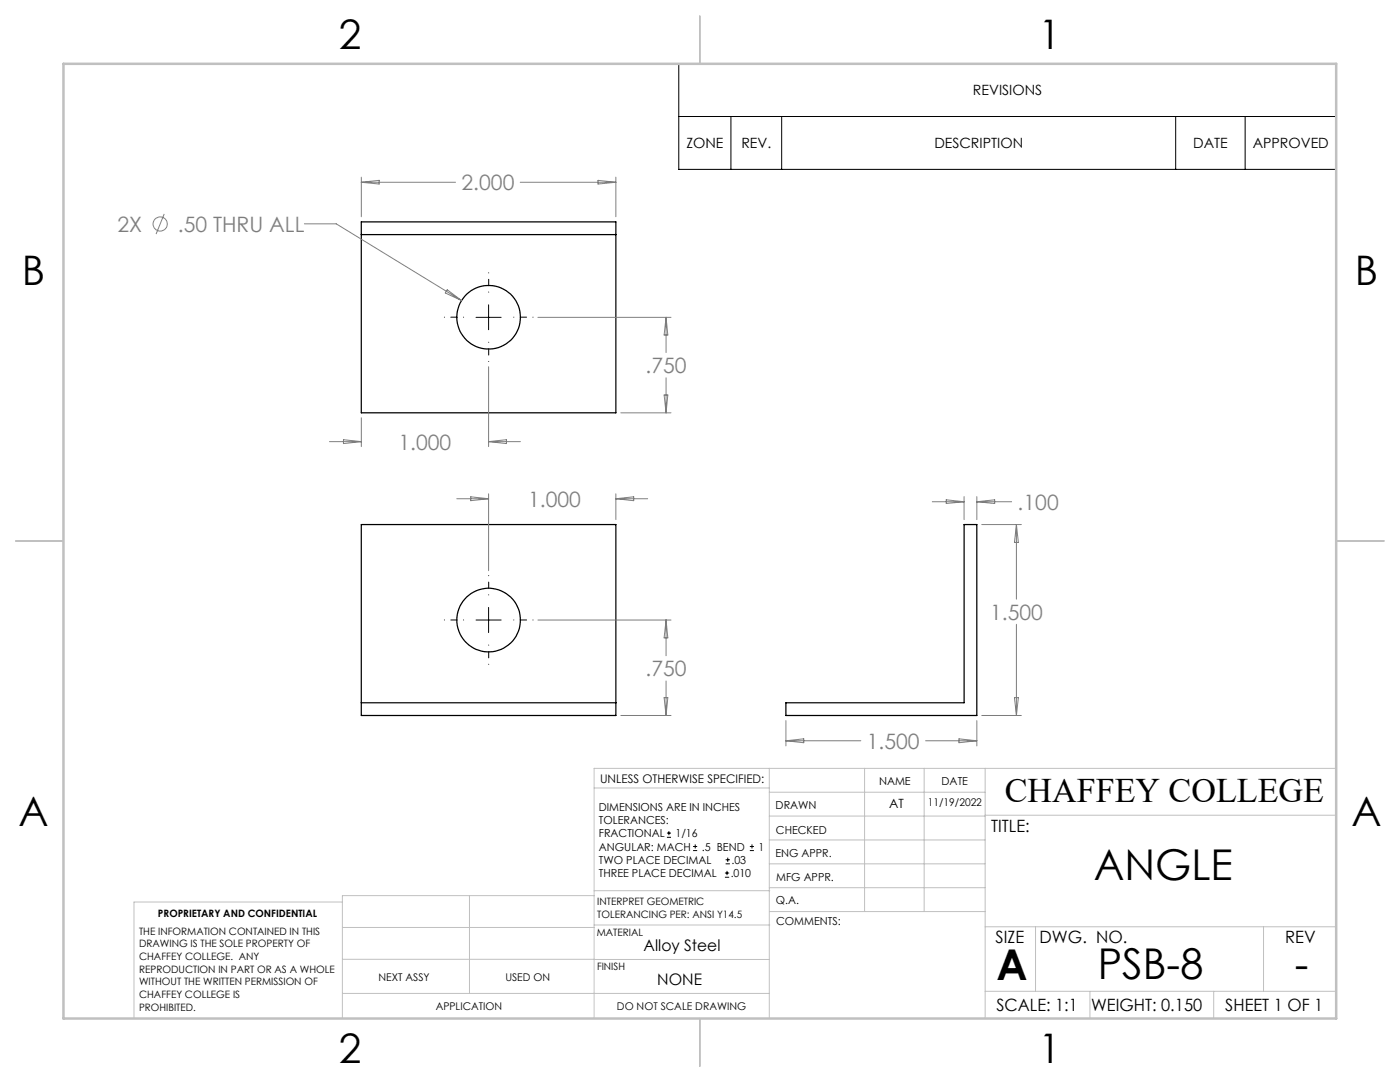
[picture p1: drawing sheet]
<svg xmlns="http://www.w3.org/2000/svg" width="279mm" height="216mm" viewBox="0 0 279 216" stroke-linecap="round" stroke-linejoin="round" font-family="sans-serif">
<g fill="none" stroke="#000" stroke-width=".25">
<path d="M72.1 44.3h50.8v38.1h-50.8zM72.1 46.8h50.8M72.1 104.7h50.8v38.1h-50.8zM72.1 140.2h50.8M156.8 140.2h35.6v-35.5h2.5v38.1h-38.1z"/>
<circle cx="97.5" cy="63.3" r="6.4"/>
<circle cx="97.5" cy="123.7" r="6.3"/>
</g>
<g fill="none" stroke="#808080" stroke-width=".2">
<path d="M72.1 35.3v8M72.1 36.4h18.8M72.1 36.4l3.6-.4v.7zM103.8 36.4h19.1M119.3 36l3.6 .4-3.6 .3zM122.9 35.3v8M32.8 42.7l-1.6 4M60.7 44.7h6.4l25 15.3M89.3 57.8l2.8 2.2-3.2-1.5zM97.5 73.2v15.9M107.4 63.3h26.5M132.5 78.8h.8l-.4 3.6z"/>
<path d="M132.9 63.3v7M132.9 75.4v7M132.9 63.3l.4 3.6h-.8zM65.8 88.1h6.3M68.5 87.7l3.6 .4-3.6 .4zM72.1 83.4v5.7M91.2 99.5h6.3M93.9 99.1l3.6 .4-3.6 .4zM97.5 98.5v15.4M97.5 88.1h6.4M97.5 88.1l3.6-.4v.8zM122.9 98.5v5.2"/>
<path d="M122.9 99.5h6.4M122.9 99.5l3.6-.4v.8zM123.9 82.4h10M188.8 99.7l3.6 .4-3.6 .4zM192.4 99.1v4.6M194.9 99.1v4.6M186.1 100.1h6.3M194.9 100.1h7M194.9 100.1l3.6-.4v.8zM195.9 104.7h7.9M202.8 104.7v14.9M202.8 104.7l.4 3.5h-.7z"/>
<path d="M107.4 123.7h26.5M132.5 139.2h.8l-.4 3.6zM132.9 123.7v7.1M132.9 135.9v6.9M132.9 123.7l.4 3.6h-.8zM202.5 139.2h.7l-.4 3.6zM202.8 124.6v18.2M123.9 142.8h10M156.8 143.8v5M156.8 147.8h15M156.8 147.8l3.6-.4v.8zM184.7 147.8h10.2"/>
<path d="M191.4 147.4l3.5 .4-3.5 .4zM194.9 143.8v5M195.9 142.8h7.9"/>
<circle cx="32" cy="44.7" r="1.41"/>
</g>
<g fill="none" stroke="#000" stroke-width=".2">
<path d="M135.5 12.7h131.2v21.1h-131.2zM135.5 23.2h131.2M145.9 23.2v10.6M156 23.2v10.6M234.6 23.2v10.6M248.5 23.2v10.6M95 63.3h5M97.5 60.8v5M95 123.7h5M97.5 121.2v5M133.1 167.1h.8M133.1 166.2h.8"/>
<path d="M133.5 165.8v.9M138.3 169.7h.8M138.3 168.9h.8M138.7 168.5v.8M144.7 175h.8M144.7 174.2h.8M144.8 172.4h.9M144.8 171.6h.9M145.1 173.8v.8M145.2 171.1v.9M149.6 169.7h.9M149.6 168.9h.9"/>
<path d="M150.1 168.5v.8"/>
</g>
<path d="M97.5 58.3v-3.9M92.5 63.3h-3.8M97.5 68.3v3.8M102.5 63.3h3.9M97.5 118.7v-3.8M92.5 123.7h-3.8M97.5 128.7v3.9M102.5 123.7h3.9" fill="none" stroke="#000" stroke-width=".2" stroke-dasharray="15.2 1.3 1.3 1.3" stroke-dashoffset="15.2"/>
<g fill="none" stroke="#c0c0c0" stroke-width=".2">
<path d="M118.6 157.2h34.9M153.5 153.3v49.9M153.5 158.1h43.1M172.5 153.3v28.6M184.4 153.3v28.6M196.6 153.3v49.9M266.7 153.3h-148.1v49.9M68.3 180h-41.6v23.2M93.7 178.7v19.5M118.6 178.7h-50.3v24.5M118.6 177.7h35M153.5 167.6h43.1"/>
<path d="M153.5 162.8h43.1M153.5 172.4h43.1M153.5 177.1h43.1M196.6 162.7h70.1M68.3 198.2h85.2M68.3 191.4l85.2 .1M68.3 185.1h50.3M118.6 184.6h35M153.6 181.9h43M196.6 197.8h70.1M196.6 184.9h70.1M206.7 184.9v12.9"/>
<path d="M217.5 197.8v5.4M242.2 197.8v5.4M252.2 184.9v12.9"/>
</g>
<path d="M139.7 3.2v9.5M3.1 107.9h9.6M266.7 107.9h9.5M139.7 203.2v9.6" fill="none" stroke="#c0c0c0" stroke-width=".25"/>
<path d="M12.7 12.7h254v190.5h-254z" fill="none" stroke="#c0c0c0" stroke-width=".5"/>
<g font-size="8.5">
<text x="218.3" y="175.5">ANGLE</text>
<text x="198.9" y="195.5">A</text>
<text x="219.1" y="195.4">PSB-8</text>
<text x="258.4" y="195.4">-</text>
</g>
<g font-size="8.1">
<text x="67.6" y="9.7">2</text>
<text x="207.3" y="9.7">1</text>
<text x="4.4" y="57">B</text>
<text x="270.4" y="57">B</text>
<text x="3.7" y="164.9">A</text>
<text x="269.7" y="164.9">A</text>
<text x="67.6" y="212.2">2</text>
<text x="207.3" y="212.2">1</text>
</g>
<text font-size="6.9" x="200.5" y="160.1">CHAFFEY COLLEGE</text>
<g font-size="4.2" fill="#808080">
<text x="92.1" y="37.9">2.000</text>
<text x="23.4" y="46.2">2X</text>
<text x="35.5" y="46.2">.50 THRU ALL</text>
<text x="128.8" y="74.4">.750</text>
<text x="79.5" y="89.7">1.000</text>
<text x="105.4" y="101.1">1.000</text>
<text x="203.1" y="101.7">.100</text>
<text x="197.6" y="123.6">1.500</text>
<text x="128.8" y="135">.750</text>
<text x="173" y="149.4">1.500</text>
</g>
<g font-size="3.4">
<text x="197.8" y="166">TITLE:</text>
<text x="198.7" y="188.1">SIZE</text>
<text x="207.5" y="188.1">DWG. NO.</text>
<text x="256.5" y="188.2">REV</text>
<text x="198.8" y="201.7">SCALE: 1:1</text>
<text x="217.7" y="201.8">WEIGHT: 0.150</text>
<text x="244.5" y="201.7">SHEET 1 OF 1</text>
</g>
<g font-size="3.2">
<text x="128.5" y="189.8">Alloy Steel</text>
<text x="131.2" y="196.6">NONE</text>
</g>
<g font-size="2.8">
<text x="194.2" y="19">REVISIONS</text>
<text x="137" y="29.6">ZONE</text>
<text x="148" y="29.6">REV.</text>
<text x="186.5" y="29.6">DESCRIPTION</text>
<text x="238.1" y="29.6">DATE</text>
<text x="250" y="29.6">APPROVED</text>
</g>
<text font-size="2.5" x="177.5" y="161.3">AT</text>
<text font-size="2.4" x="119.8" y="156.2">UNLESS OTHERWISE SPECIFIED:</text>
<g font-size="2.2">
<text x="119.5" y="161.8">DIMENSIONS ARE IN INCHES</text>
<text x="154.8" y="161.4">DRAWN</text>
<text x="175.4" y="156.6">NAME</text>
<text x="187.9" y="156.7">DATE</text>
<text x="119.5" y="164.4">TOLERANCES:</text>
<text x="119.5" y="167.1">FRACTIONAL</text>
<text x="134.8" y="167.1">1/16</text>
<text x="154.9" y="166.3">CHECKED</text>
<text x="119.5" y="172.4">TWO PLACE DECIMAL</text>
<text x="119.5" y="169.7">ANGULAR: MACH</text>
<text x="140.1" y="169.7">.5 BEND</text>
<text x="146" y="172.4">.03</text>
<text x="151.4" y="169.7">1</text>
<text x="154.8" y="171">ENG APPR.</text>
<text x="119.5" y="175">THREE PLACE DECIMAL</text>
<text x="145.8" y="175">.010</text>
<text x="154.9" y="175.7">MFG APPR.</text>
<text x="154.9" y="180.4">Q.A.</text>
<text x="154.9" y="184.6">COMMENTS:</text>
</g>
<g font-size="2.1">
<text x="185.2" y="160.7">11/19/2022</text>
<text x="75.5" y="195.7">NEXT ASSY</text>
<text x="100.9" y="195.7">USED ON</text>
<text x="86.9" y="201.5">APPLICATION</text>
<text x="123.1" y="201.6">DO NOT SCALE DRAWING</text>
</g>
<g font-size="2">
<text x="31.5" y="182.9">PROPRIETARY AND CONFIDENTIAL</text>
<text x="119.2" y="180.6">INTERPRET GEOMETRIC</text>
<text x="119.2" y="183.1">TOLERANCING PER: ANSI Y14.5</text>
<text x="27.8" y="186.5">THE INFORMATION CONTAINED IN THIS</text>
<text x="27.8" y="189">DRAWING IS THE SOLE PROPERTY OF</text>
<text x="27.8" y="191.6">CHAFFEY COLLEGE. ANY</text>
<text x="119.1" y="186.7">MATERIAL</text>
<text x="27.8" y="194.1">REPRODUCTION IN PART OR AS A WHOLE</text>
<text x="27.8" y="196.6">WITHOUT THE WRITTEN PERMISSION OF</text>
<text x="119.1" y="193.5">FINISH</text>
<text x="27.8" y="199.1">CHAFFEY COLLEGE IS</text>
<text x="27.8" y="201.7">PROHIBITED.</text>
</g>
</svg>
